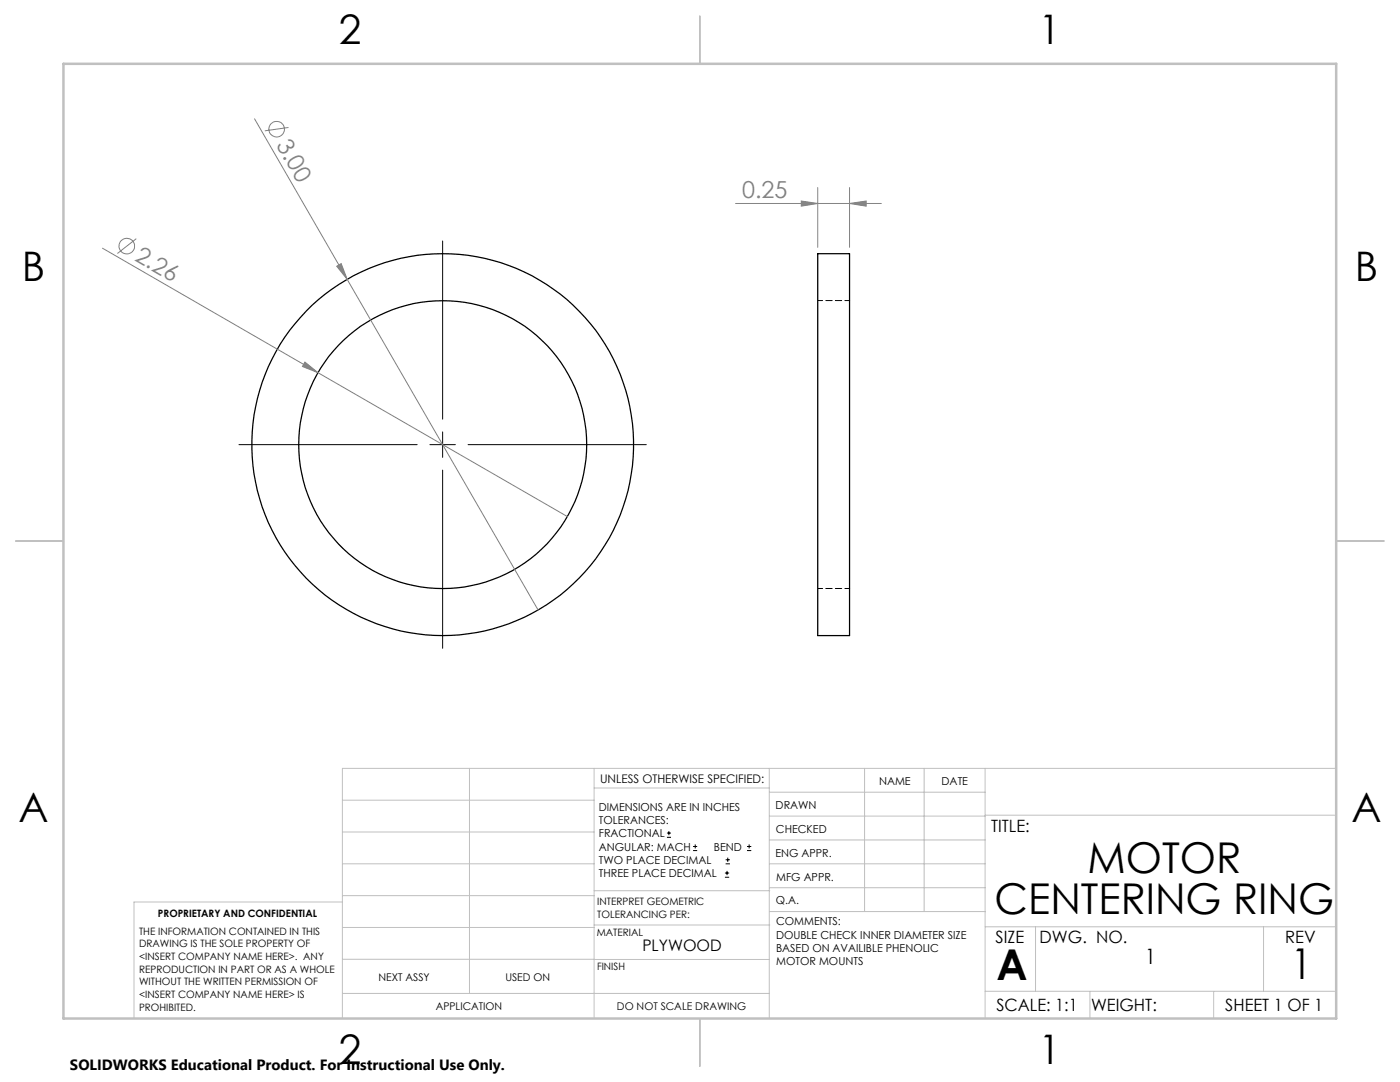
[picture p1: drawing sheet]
<svg xmlns="http://www.w3.org/2000/svg" width="279mm" height="216mm" viewBox="0 0 279 216" stroke-linecap="round" stroke-linejoin="round" font-family="sans-serif">
<g fill="none" stroke="#000" stroke-width=".25">
<path d="M163.2 50.6h6.3v76.2h-6.3z"/>
<circle cx="88.3" cy="88.7" r="28.7"/>
<circle cx="88.3" cy="88.7" r="38.1"/>
</g>
<path d="M169.6 60h-6.4M163.2 117.4h6.4" fill="none" stroke="#000" stroke-width=".2" stroke-dasharray="1.3 .6" stroke-dashoffset=".3"/>
<g fill="none" stroke="#808080" stroke-width=".2">
<path d="M50.8 23.7l18.5 32M57.6 25.4l-4.8 .7M163.2 37.4v12M169.5 37.4v12M20.5 49.5l92.7 53.6M27.2 47.6l-3.8 3M67.2 53.1l.9-.5 1.2 3.1zM69.3 55.7l38.1 66M146.8 40.6h29.1M159.9 40.1l3.3 .5-3.3 .5zM169.5 40.6l3.4-.5v1zM60.9 72.2l2.6 2.2-3.1-1.3z"/>
<circle cx="55.2" cy="25.8" r="1.56"/>
<circle cx="25.3" cy="49.1" r="1.55"/>
</g>
<g fill="none" stroke="#000" stroke-width=".2">
<path d="M88.3 48.1v35.5M47.7 88.7h35.6M85.8 88.7h5.1M88.3 86.2v5.1M88.3 93.8v35.6M93.4 88.7h35.6M133.1 167.1h.8M133.1 166.2h.8M133.5 165.8v.9M138.3 169.7h.8M138.3 168.9h.8M138.7 168.5v.8"/>
<path d="M144.7 175h.8M144.7 174.2h.8M144.8 172.4h.9M144.8 171.6h.9M145.1 173.8v.8M145.2 171.1v.9M149.1 169.7h.8M149.1 168.9h.8M149.5 168.5v.8"/>
</g>
<g fill="none" stroke="#c0c0c0" stroke-width=".2">
<path d="M68.3 159.7h50.3M93.7 153.3v44.9M118.6 153.3v49.9M118.6 157.2h34.9M153.5 153.3v49.9M153.5 158.1h43.1M172.5 153.3v28.6M184.4 153.3v28.6M196.6 153.3v49.9M266.7 153.3h-198.4v49.9M68.3 178.7h50.3M68.3 172.4h50.3"/>
<path d="M68.3 166h50.3M68.3 180h-41.6v23.2M118.6 177.7h35M153.5 167.6h43.1M153.5 162.8h43.1M153.5 172.4h43.1M153.5 177.1h43.1M196.6 162.7h70.1M68.3 198.2h85.2M68.3 191.4l85.2 .1M68.3 185.1h50.3M118.6 184.6h35"/>
<path d="M153.6 181.9h43M196.6 197.8h70.1M196.6 184.9h70.1M206.7 184.9v12.9M217.5 197.8v5.4M242.2 197.8v5.4M252.2 184.9v12.9"/>
</g>
<path d="M139.7 3.2v9.5M3.1 107.9h9.6M266.7 107.9h9.5M139.7 203.2v9.6" fill="none" stroke="#c0c0c0" stroke-width=".25"/>
<path d="M12.7 12.7h254v190.5h-254z" fill="none" stroke="#c0c0c0" stroke-width=".5"/>
<g fill="#808080">
<path d="M67.2 53.1l.9-.5 1.2 3.1z"/>
<path d="M60.9 72.2l2.6 2.2-3.1-1.3z"/>
<path d="M169.5 40.6l3.4-.5v1zM159.9 40.1l3.3 .5-3.3 .5z"/>
</g>
<g font-size="8.5">
<text x="217" y="174.2">MOTOR</text>
<text x="198.5" y="182.3">CENTERING RING</text>
<text x="198.9" y="195.5">A</text>
<text x="257.6" y="195.4">1</text>
</g>
<g font-size="8.1">
<text x="67.6" y="8.9">2</text>
<text x="207.3" y="8.9">1</text>
<text x="4.4" y="56.2">B</text>
<text x="270.4" y="56.2">B</text>
<text x="3.7" y="164.1">A</text>
<text x="269.7" y="164.1">A</text>
<text x="67.6" y="212.4">2</text>
<text x="207.3" y="212.4">1</text>
</g>
<g font-size="4.7" fill="#808080">
<text x="55" y="28.8" transform="rotate(60 55 28.8)">3.00</text>
<text x="148.1" y="39.6">0.25</text>
<text x="26.7" y="51.9" transform="rotate(30 26.7 51.9)">2.26</text>
</g>
<text font-size="4.2" x="228.5" y="192.4">1</text>
<g font-size="3.4">
<text x="197.8" y="166">TITLE:</text>
<text x="198.7" y="188.1">SIZE</text>
<text x="207.5" y="188.1">DWG. NO.</text>
<text x="256.5" y="188.2">REV</text>
<text x="198.8" y="201.7">SCALE: 1:1</text>
<text x="217.7" y="201.8">WEIGHT:</text>
<text x="244.5" y="201.7">SHEET 1 OF 1</text>
</g>
<text font-size="3.2" x="128.2" y="189.8">PLYWOOD</text>
<text font-size="3" x="14" y="213.5">SOLIDWORKS Educational Product. For Instructional Use Only.</text>
<text font-size="2.4" x="119.8" y="156.2">UNLESS OTHERWISE SPECIFIED:</text>
<g font-size="2.2">
<text x="119.5" y="161.8">DIMENSIONS ARE IN INCHES</text>
<text x="154.8" y="161.4">DRAWN</text>
<text x="175.4" y="156.6">NAME</text>
<text x="187.9" y="156.7">DATE</text>
<text x="119.5" y="164.4">TOLERANCES:</text>
<text x="119.5" y="167.1">FRACTIONAL</text>
<text x="154.9" y="166.3">CHECKED</text>
<text x="119.5" y="169.7">ANGULAR: MACH</text>
<text x="119.5" y="172.4">TWO PLACE DECIMAL</text>
<text x="142.5" y="169.7">BEND</text>
<text x="154.8" y="170.9">ENG APPR.</text>
<text x="119.5" y="175">THREE PLACE DECIMAL</text>
<text x="154.9" y="175.7">MFG APPR.</text>
<text x="154.9" y="180.4">Q.A.</text>
<text x="154.9" y="184.6">COMMENTS:</text>
<text x="154.9" y="187.3">DOUBLE CHECK INNER DIAMETER SIZE</text>
<text x="154.9" y="189.9">BASED ON AVAILIBLE PHENOLIC</text>
<text x="154.9" y="192.6">MOTOR MOUNTS</text>
</g>
<g font-size="2.1">
<text x="75.5" y="195.7">NEXT ASSY</text>
<text x="100.9" y="195.7">USED ON</text>
<text x="86.9" y="201.5">APPLICATION</text>
<text x="123.1" y="201.6">DO NOT SCALE DRAWING</text>
</g>
<g font-size="2">
<text x="31.5" y="182.9">PROPRIETARY AND CONFIDENTIAL</text>
<text x="119.2" y="180.6">INTERPRET GEOMETRIC</text>
<text x="119.2" y="183.1">TOLERANCING PER:</text>
<text x="27.8" y="186.5">THE INFORMATION CONTAINED IN THIS</text>
<text x="27.8" y="189">DRAWING IS THE SOLE PROPERTY OF</text>
<text x="27.8" y="191.6">&lt;INSERT COMPANY NAME HERE&gt;. ANY</text>
<text x="119.1" y="186.7">MATERIAL</text>
<text x="27.8" y="194.1">REPRODUCTION IN PART OR AS A WHOLE</text>
<text x="27.8" y="196.6">WITHOUT THE WRITTEN PERMISSION OF</text>
<text x="119.1" y="193.5">FINISH</text>
<text x="27.8" y="199.1">&lt;INSERT COMPANY NAME HERE&gt; IS</text>
<text x="27.8" y="201.7">PROHIBITED.</text>
</g>
</svg>
